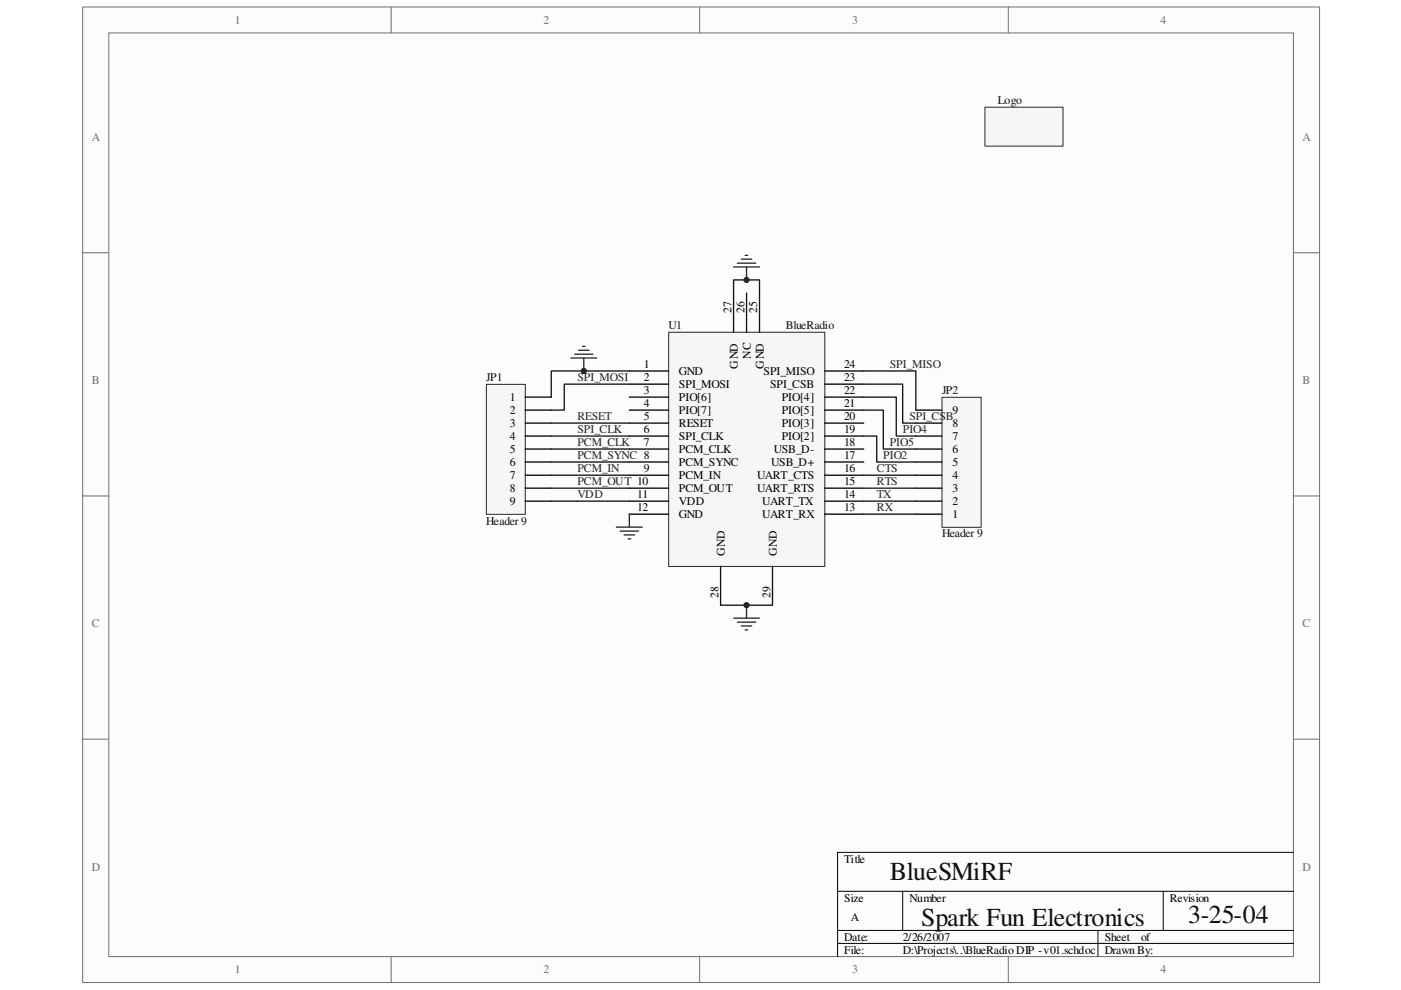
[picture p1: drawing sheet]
<svg xmlns="http://www.w3.org/2000/svg" width="297mm" height="210mm" viewBox="0 0 297 210" stroke-linecap="round" stroke-linejoin="round" font-family="sans-serif">
<path d="M17.6 1.5h262.2v206.8h-262.2z" fill="#fcfcfc"/>
<path d="M17.5 1.5h262.3v206.8h-262.3z" fill="none" stroke="#6e6e6e" stroke-width=".21"/>
<path d="M23.1 7h251.1v195.8h-251.1z" fill="#fcfcfc"/>
<g fill="none" stroke="#6e6e6e" stroke-width=".21">
<path d="M23.1 7h251.1v195.8h-251.1zM82.9 1.4v5.5M148.3 1.4v5.5M213.8 1.4v5.5M17.5 53.6h5.5M274.2 53.6h5.5M17.5 105.2h5.5M274.2 105.2h5.5M17.5 156.7h5.5M274.2 156.7h5.5M82.9 202.8v5.5M148.3 202.8v5.5"/>
<path d="M213.8 202.8v5.5"/>
</g>
<path d="M177.6 189h96.6M177.6 197.3h96.6M191.4 189v8.3M232.8 197.3v5.5M246.6 189v8.3M274.2 180.7h-96.6v22.1M177.6 200h96.6" fill="none" stroke="#000" stroke-width=".21"/>
<path d="M208.9 22.8h16.5v8.2h-16.5z" fill="#f6f6f6"/>
<path d="M208.8 22.7h16.6v8.3h-16.6z" fill="none" stroke="#252525" stroke-width=".21"/>
<path d="M141.8 70.5h33.1v49.6h-33.1z" fill="#f6f6f6"/>
<path d="M141.8 70.4h33.1v49.7h-33.1z" fill="none" stroke="#252525" stroke-width=".21"/>
<g fill="none" stroke="#000" stroke-width=".28">
<path d="M133.4 78.7h8.3M155.5 62.1v8.3M158.3 62.1v8.3M161 62.1v8.3M174.8 78.7h8.3M133.4 92.5h8.3M133.4 95.2h8.3M133.4 81.4h8.3M133.4 84.2h8.3M133.4 89.7h8.3M133.4 98h8.3M133.4 87h8.3"/>
<path d="M174.8 92.5h8.3M174.8 95.2h8.3M174.8 81.4h8.3M174.8 84.2h8.3M174.8 89.7h8.3M174.8 98h8.3M174.8 87h8.3M133.4 100.8h8.3M133.4 109h8.3M133.4 103.5h8.3M133.4 106.3h8.3M174.8 100.8h8.3"/>
<path d="M174.8 109h8.3M174.8 103.5h8.3M174.8 106.3h8.3M152.8 120.1v8.2M163.8 120.1v8.2"/>
</g>
<path d="M155.5 56.6h5.5M156.3 55.8h3.9M157.2 54.9h2.2M158 54.1h.5M158.3 56.6v2.8M155.5 131.1h5.5M156.3 131.9h3.9M157.2 132.7h2.2M158 133.6h.5M158.3 128.3v2.8" fill="none" stroke="#252525" stroke-width=".28"/>
<path d="M155.5 62.1v-2.7h5.5v2.7M152.8 128.3h11" fill="none" stroke="#0e0e0e" stroke-width=".28"/>
<circle cx="158.3" cy="59.4" r=".55" fill="#252525"/>
<circle cx="158.3" cy="59.4" r=".55" fill="none" stroke="#252525" stroke-width=".21"/>
<circle cx="158.3" cy="128.3" r=".55" fill="#252525"/>
<circle cx="158.3" cy="128.3" r=".55" fill="none" stroke="#252525" stroke-width=".21"/>
<path d="M122.4 106.3h11M183.1 100.8h11.1M183.1 103.5h11.1M183.1 106.3h11.1M183.1 109h11.1" fill="none" stroke="#0e0e0e" stroke-width=".28"/>
<path d="M103.2 81.5h8.2v27.6h-8.2z" fill="#f6f6f6"/>
<path d="M103.1 81.5h8.3v27.6h-8.3z" fill="none" stroke="#252525" stroke-width=".21"/>
<path d="M111.3 84.2h5.6M111.3 87h5.6M111.3 89.7h5.6M111.3 92.5h5.6M111.3 95.2h5.6M111.3 98h5.6M111.3 100.8h5.6M111.3 103.5h5.6M111.3 106.3h5.6" fill="none" stroke="#000" stroke-width=".28"/>
<path d="M199.8 84.3h8.2v27.5h-8.2z" fill="#f6f6f6"/>
<path d="M199.7 84.2h8.3v27.6h-8.3z" fill="none" stroke="#252525" stroke-width=".21"/>
<path d="M194.2 98h5.5M194.2 95.2h5.5M194.2 92.5h5.5M194.2 89.7h5.5M194.2 87h5.5M194.2 109h5.5M194.2 106.3h5.5M194.2 103.5h5.5M194.2 100.8h5.5" fill="none" stroke="#000" stroke-width=".28"/>
<path d="M133.4 78.7h-16.5v5.5M116.9 89.7h16.5M116.9 92.5h16.5M116.9 95.2h16.5M116.9 98h16.5M133.4 81.4h-13.8v5.6h-2.7M116.9 100.8h16.5M116.9 103.5h16.5M116.9 106.3h5.5" fill="none" stroke="#0e0e0e" stroke-width=".28"/>
<path d="M121 75.9h5.5M121.8 75.1h3.9M122.7 74.3h2.2M123.5 73.4h.5M123.8 75.9v2.8" fill="none" stroke="#252525" stroke-width=".28"/>
<circle cx="123.8" cy="78.7" r=".55" fill="#252525"/>
<circle cx="123.8" cy="78.7" r=".55" fill="none" stroke="#252525" stroke-width=".21"/>
<path d="M130.7 111.8h5.5M131.5 112.6h3.9M132.3 113.4h2.2M133.2 114.3h.5M133.4 109v2.8" fill="none" stroke="#252525" stroke-width=".28"/>
<path d="M183.1 78.7h11.1v8.3M183.1 92.5h2.8v5.5h8.3M183.1 87h4.2v8.2h6.9M183.1 84.2h6.9v8.3h4.2M183.1 81.4h8.3v8.3h2.8" fill="none" stroke="#0e0e0e" stroke-width=".28"/>
<g font-size="5.5" fill="#0e0e0e">
<text x="188.7" y="186.6">BlueSMiRF</text>
<text x="195.3" y="196.3">Spark Fun Electronics</text>
<text x="251.9" y="195.7">3-25-04</text>
</g>
<g font-size="2.5" fill="#706f64">
<text x="49.8" y="5">1</text>
<text x="115.2" y="5">2</text>
<text x="180.7" y="5">3</text>
<text x="246.1" y="5">4</text>
<text x="19.5" y="29.8">A</text>
<text x="276.2" y="29.8">A</text>
<text x="19.5" y="81.4">B</text>
<text x="276.2" y="81.4">B</text>
<text x="19.5" y="133">C</text>
<text x="276.2" y="133">C</text>
<text x="19.5" y="184.6">D</text>
<text x="276.2" y="184.6">D</text>
<text x="49.8" y="206.3">1</text>
<text x="115.2" y="206.3">2</text>
<text x="180.7" y="206.3">3</text>
<text x="246.1" y="206.3">4</text>
</g>
<g font-size="2.5" fill="#0e0e0e">
<text x="211.6" y="22.1">Logo</text>
<text x="141.7" y="69.8">U1</text>
<text x="166.6" y="69.8">BlueRadio</text>
<text x="103.1" y="80.9">JP1</text>
<text x="199.7" y="83.6">JP2</text>
<text x="103.1" y="111.2">Header 9</text>
<text x="199.7" y="114">Header 9</text>
</g>
<g font-size="2.5">
<text x="155.1" y="66.3" transform="rotate(-90 155.1 66.3)">27</text>
<text x="157.8" y="66.3" transform="rotate(-90 157.8 66.3)">26</text>
<text x="160.6" y="66.3" transform="rotate(-90 160.6 66.3)">25</text>
<text x="159.2" y="76.2" transform="rotate(-90 159.2 76.2)">NC</text>
<text x="136.5" y="80.9">2</text>
<text x="136.5" y="83.6">3</text>
<text x="136.5" y="78.1">1</text>
<text x="143.9" y="79.5">GND</text>
<text x="143.9" y="82.3">SPI_MOSI</text>
<text x="156.5" y="78.1" transform="rotate(-90 156.5 78.1)">GND</text>
<text x="161.9" y="79.5">SPI_MISO</text>
<text x="162" y="78.1" transform="rotate(-90 162 78.1)">GND</text>
<text x="163.3" y="82.3">SPI_CSB</text>
<text x="179" y="83.6">22</text>
<text x="179" y="80.9">23</text>
<text x="179" y="78.1">24</text>
<text x="108.1" y="85">1</text>
<text x="108.1" y="87.8">2</text>
<text x="136.5" y="89.1">5</text>
<text x="136.5" y="86.4">4</text>
<text x="143.9" y="85">PIO[6]</text>
<text x="143.9" y="87.8">PIO[7]</text>
<text x="165.8" y="87.8">PIO[5]</text>
<text x="165.8" y="85">PIO[4]</text>
<text x="179" y="89.1">20</text>
<text x="179" y="86.4">21</text>
<text x="201.9" y="87.8">9</text>
<text x="108.1" y="90.5">3</text>
<text x="108.1" y="93.3">4</text>
<text x="136.5" y="91.9">6</text>
<text x="136.5" y="94.7">7</text>
<text x="143.9" y="90.5">RESET</text>
<text x="143.9" y="93.3">SPI_CLK</text>
<text x="165.8" y="93.3">PIO[2]</text>
<text x="165.8" y="90.5">PIO[3]</text>
<text x="179" y="94.7">18</text>
<text x="179" y="91.9">19</text>
<text x="201.9" y="93.3">7</text>
<text x="201.9" y="90.5">8</text>
<text x="108.1" y="96">5</text>
<text x="108.1" y="98.8">6</text>
<text x="108.1" y="101.6">7</text>
<text x="136.5" y="100.2">9</text>
<text x="143.9" y="96">PCM_CLK</text>
<text x="143.9" y="98.8">PCM_SYNC</text>
<text x="143.9" y="101.6">PCM_IN</text>
<text x="160.5" y="101.6">UART_CTS</text>
<text x="163.5" y="98.8">USB_D+</text>
<text x="164.1" y="96">USB_D-</text>
<text x="179" y="100.2">16</text>
<text x="179" y="97.4">17</text>
<text x="201.9" y="101.6">4</text>
<text x="201.9" y="98.8">5</text>
<text x="201.9" y="96">6</text>
<text x="108.1" y="104.3">8</text>
<text x="108.1" y="107.1">9</text>
<text x="135.1" y="105.7">11</text>
<text x="143.9" y="104.3">PCM_OUT</text>
<text x="143.9" y="107.1">VDD</text>
<text x="160.5" y="104.3">UART_RTS</text>
<text x="161.6" y="107.1">UART_TX</text>
<text x="179" y="102.9">15</text>
<text x="179" y="105.7">14</text>
<text x="201.9" y="107.1">2</text>
<text x="201.9" y="104.3">3</text>
<text x="135.1" y="108.4">12</text>
<text x="143.9" y="109.8">GND</text>
<text x="161.6" y="109.8">UART_RX</text>
<text x="179" y="108.4">13</text>
<text x="201.9" y="109.8">1</text>
<text x="153.7" y="117.9" transform="rotate(-90 153.7 117.9)">GND</text>
<text x="164.7" y="117.9" transform="rotate(-90 164.7 117.9)">GND</text>
<text x="152.3" y="126.7" transform="rotate(-90 152.3 126.7)">28</text>
<text x="163.4" y="126.7" transform="rotate(-90 163.4 126.7)">29</text>
<text x="179" y="182.9">Title</text>
<text x="179" y="191.2">Size</text>
<text x="192.8" y="191.2">Number</text>
<text x="248" y="191.2">Revision</text>
<text x="180.4" y="195.3">A</text>
<text x="179" y="199.4">Date:</text>
<text x="179" y="202.2">File:</text>
<text x="191.4" y="199.4">2/26/2007</text>
<text x="191.4" y="202.2">D:\Projects\..\BlueRadioDIP -v01.schdoc</text>
<text x="234.2" y="199.4">Sheet</text>
<text x="234.2" y="202.2">Drawn By:</text>
<text x="241.9" y="199.4">of</text>
</g>
<g font-size="2.5" fill="#252525">
<text x="122.4" y="80.9">SPI_MOSI</text>
<text x="188.7" y="78.1">SPI_MISO</text>
<text x="122.4" y="89.1">RESET</text>
<text x="192.8" y="89.1">SPI_CSB</text>
<text x="122.4" y="94.7">PCM_CLK</text>
<text x="122.4" y="91.9">SPI_CLK</text>
<text x="188.7" y="94.7">PIO5</text>
<text x="191.4" y="91.9">PIO4</text>
<text x="122.4" y="100.2">PCM_IN</text>
<text x="122.4" y="97.4">PCM_SYNC 8</text>
<text x="185.9" y="100.2">CTS</text>
<text x="187.3" y="97.4">PIO2</text>
<text x="122.4" y="105.7">VDD</text>
<text x="122.4" y="102.9">PCM_OUT 10</text>
<text x="185.9" y="105.7">TX</text>
<text x="185.9" y="102.9">RTS</text>
<text x="185.9" y="108.4">RX</text>
</g>
</svg>
